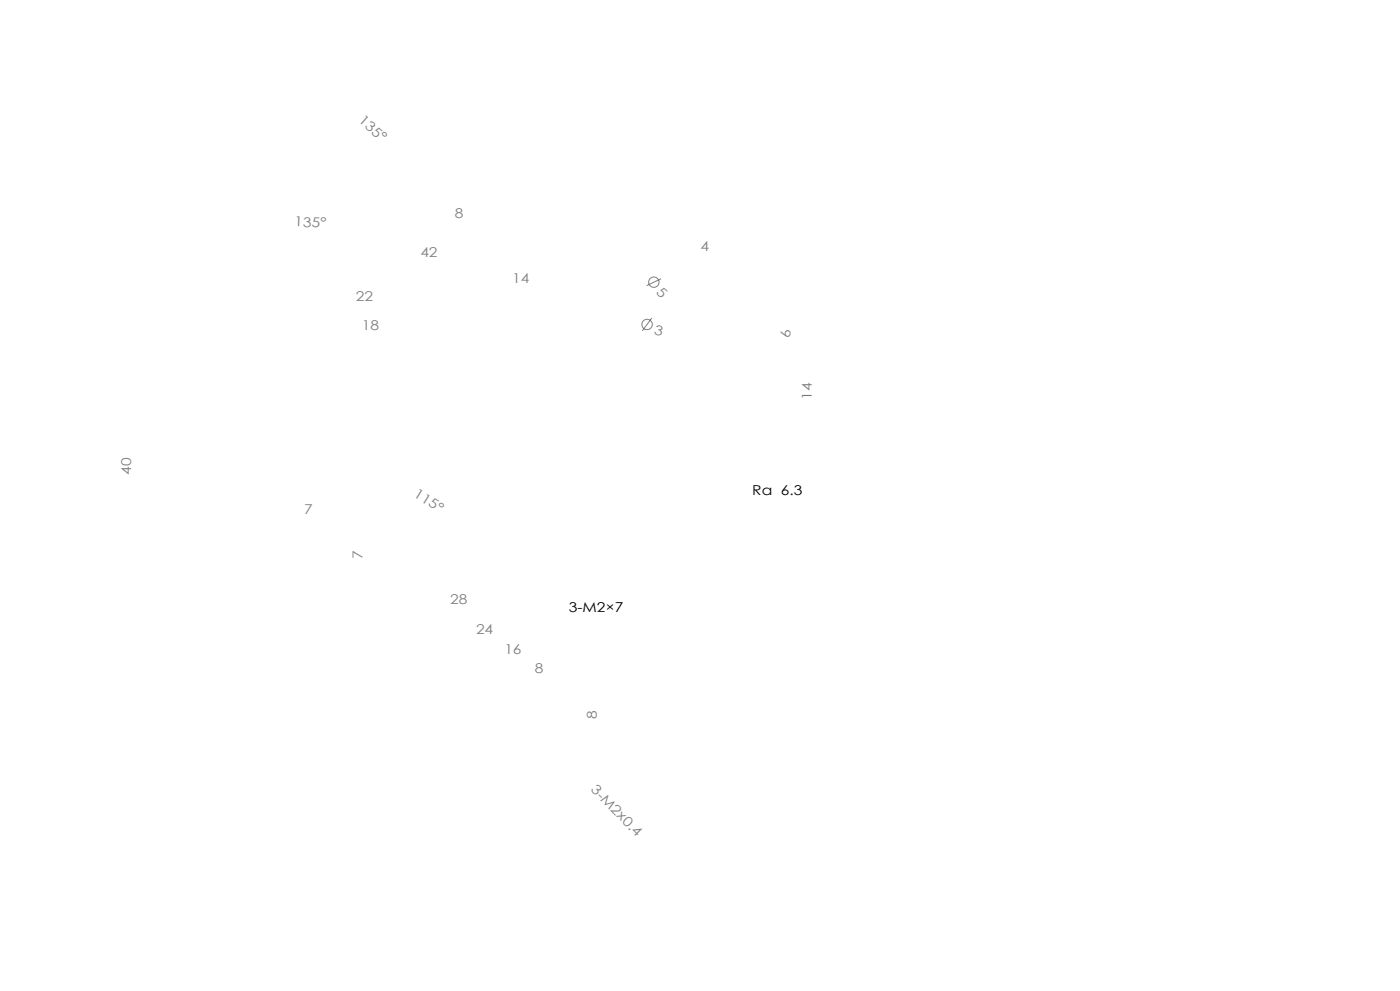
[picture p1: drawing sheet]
<svg xmlns="http://www.w3.org/2000/svg" width="420mm" height="297mm" viewBox="0 0 420 297" stroke-linecap="round" stroke-linejoin="round" font-family="sans-serif">
<g fill="none" stroke="#808080" stroke-width=".3">
<path d="M195.5 95.3l-2.8 3.9M198.3 83.5l-4.3 2.1"/>
<circle cx="194.1" cy="97.2" r="1.56"/>
<circle cx="196.1" cy="84.6" r="1.56"/>
</g>
<g font-size="4.1" fill="#808080">
<text x="107.3" y="36.3" transform="rotate(42 107.3 36.3)">135°</text>
<text x="136.5" y="65.2">8</text>
<text x="88.3" y="67.8" transform="rotate(2 88.3 67.8)">135°</text>
<text x="126.1" y="77.1">42</text>
<text x="210.1" y="75.2">4</text>
<text x="153.6" y="84.8">14</text>
<text x="196.6" y="87.9" transform="rotate(43 196.6 87.9)">5</text>
<text x="106.7" y="90.3">22</text>
<text x="108.6" y="98.9">18</text>
<text x="196.1" y="100" transform="rotate(15 196.1 100)">3</text>
<text x="237.2" y="101.4" transform="rotate(-90 237.2 101.4)">6</text>
<text x="243.6" y="119.8" transform="rotate(-90 243.6 119.8)">14</text>
<text x="39.4" y="142.2" transform="rotate(-90 39.4 142.2)">40</text>
<text x="123.9" y="148.7" transform="rotate(32 123.9 148.7)">115°</text>
<text x="91.2" y="154.2">7</text>
<text x="108.7" y="167.4" transform="rotate(-90 108.7 167.4)">7</text>
<text x="135.1" y="181">28</text>
<text x="142.8" y="190">24</text>
<text x="151.3" y="196">16</text>
<text x="160.5" y="201.8">8</text>
<text x="179.1" y="215.5" transform="rotate(-90 179.1 215.5)">8</text>
<text x="177" y="236.9" transform="rotate(45 177 236.9)">3-M2x0.4</text>
</g>
<g font-size="4.1">
<text x="225.7" y="148.3">Ra 6.3</text>
<text x="170.6" y="183.4">3-M2×7</text>
</g>
</svg>
